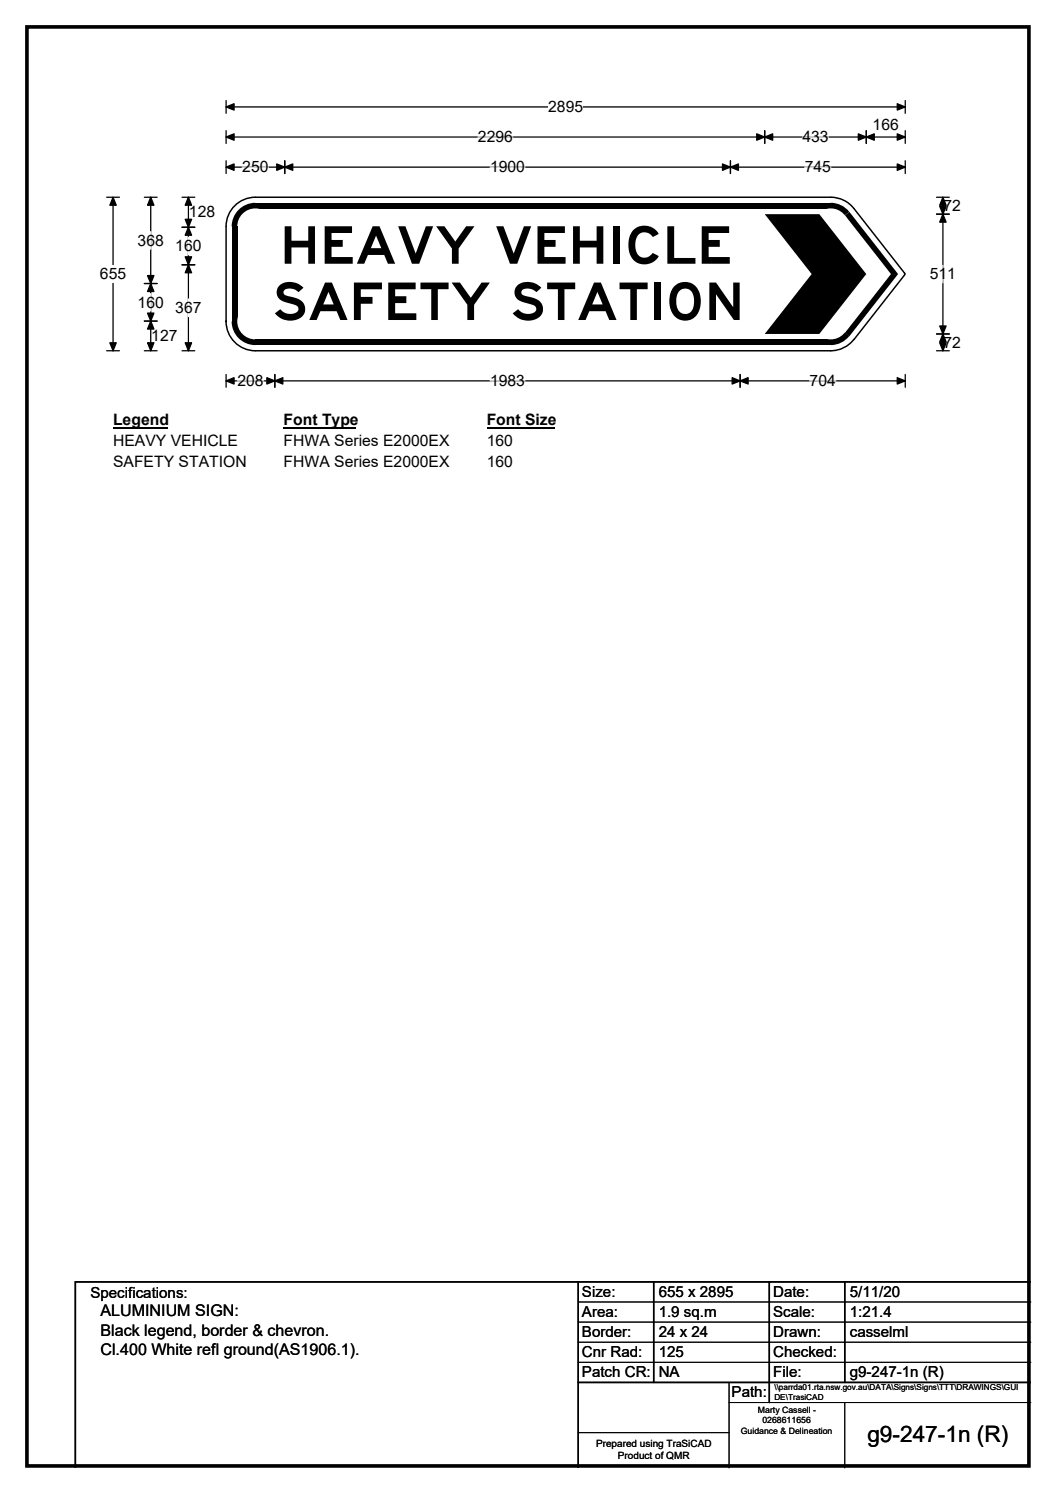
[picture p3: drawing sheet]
<svg xmlns="http://www.w3.org/2000/svg" width="210mm" height="297mm" viewBox="0 0 210 297" stroke-linecap="round" stroke-linejoin="round" font-family="sans-serif">
<path d="M5.4 5.4h199.2v286.3h-199.2z" fill="none" stroke="#000" stroke-width=".72"/>
<path d="M45 21.3h135M45 20v2.5M180 20v2.5" fill="none" stroke="#000" stroke-width=".25"/>
<path d="M45 21.3l1.5-.7v1.3zM178.4 20.6l1.6 .7-1.6 .6z" fill="#000" stroke="#000" stroke-width=".25"/>
<path d="M109 19.5h7v3.5h-7z" fill="#fff"/>
<g fill="none" stroke="#000" stroke-width=".25">
<path d="M21.2 39.2h2.5M22.5 39.2v30.6M45 27.3h135M45 26v2.5M45 32v2.5M45 33.3h135M56.6 32v2.5M145.2 32v2.5M152.1 26v2.5M172.3 26v2.5M180 26v2.5M180 32v2.5"/>
<path d="M21.2 69.8h2.5M45 74.5v2.5M45 75.8h135M54.7 74.5v2.5M147.2 74.5v2.5M180 74.5v2.5"/>
</g>
<g fill="#000" stroke="#000" stroke-width=".25">
<path d="M22.5 39.2l.6 1.6h-1.3zM45 27.3l1.5-.7v1.3zM45 33.3l1.5-.7v1.3zM56.6 33.3l1.6-.7v1.3zM55 32.6l1.6 .7-1.6 .6zM143.7 32.6l1.5 .7-1.5 .6zM145.2 33.3l1.6-.7v1.3zM152.1 27.3l1.5-.7v1.3zM150.5 26.6l1.6 .7-1.6 .6zM170.7 26.6l1.6 .7-1.6 .6zM172.3 27.3l1.5-.7v1.3zM178.4 26.6l1.6 .7-1.6 .6z"/>
<path d="M178.4 32.6l1.6 .7-1.6 .6zM21.8 68.2h1.3l-.6 1.6zM45 75.8l1.5-.7v1.3zM54.7 75.8l1.5-.7v1.3zM53.1 75.1l1.6 .7-1.6 .6zM145.6 75.1l1.6 .7-1.6 .6zM147.2 75.8l1.6-.7v1.3zM178.4 75.1l1.6 .7-1.6 .6z"/>
</g>
<path d="M48.2 33.3h5.2M95 27.3h7M97.5 33.3h6.9M159.6 27.3h5.2M160 33.3h5.2M47.2 75.8h5.2M97.5 75.8h6.9M161 75.8h5.2" fill="none" stroke="#fff" stroke-width=".25"/>
<path d="M19.9 52.8h5.2v3.5h-5.2z" fill="#fff"/>
<g fill="none" stroke="#000" stroke-width=".25">
<path d="M28.7 39.2h2.5M30 39.2v30.6M36.2 39.2h2.5M37.5 39.2v30.6M186.2 39.2h2.6M187.5 39.2v30.6M28.7 56.4h2.5M36.2 45.2h2.5M36.2 52.7h2.5M186.2 42.6h2.6M28.7 63.9h2.5M28.7 69.8h2.5"/>
<path d="M36.2 69.8h2.5M186.2 69.8h2.6M186.2 66.4h2.6"/>
</g>
<g fill="#000" stroke="#000" stroke-width=".25">
<path d="M30 39.2l.6 1.6h-1.3zM37.5 39.2l.6 1.6h-1.3zM187.5 39.2l.6 1.6h-1.2zM30 56.4l.6 1.6h-1.3zM29.3 54.8h1.3l-.6 1.6zM37.5 45.2l.6 1.6h-1.3zM36.8 51.1h1.3l-.6 1.6zM36.8 43.6h1.3l-.6 1.6zM37.5 52.7l.6 1.6h-1.3zM187.5 42.6l.6 1.6h-1.2zM186.9 41h1.2l-.6 1.6zM29.3 62.3h1.3l-.6 1.6z"/>
<path d="M30 63.9l.6 1.6h-1.3zM29.3 68.2h1.3l-.6 1.6zM36.8 68.2h1.3l-.6 1.6zM186.9 64.9h1.2l-.6 1.5zM187.5 66.4l.6 1.6h-1.2zM186.9 68.2h1.2l-.6 1.6z"/>
</g>
<path d="M30 46.1v3.5M30 58.4v3.5M37.5 47.2v3.5M37.5 59.5v3.5M187.5 52.8v3.5" fill="none" stroke="#fff" stroke-width=".25"/>
<path d="M22.5 81.8h10.7v3.5h-10.7z" fill="#fff"/>
<path d="M22.5 85.1h10.7" fill="none" stroke="#000" stroke-width=".32"/>
<path d="M56.4 81.8h14.4v3.5h-14.4z" fill="#fff"/>
<path d="M56.4 85.1h14.4" fill="none" stroke="#000" stroke-width=".32"/>
<path d="M96.8 81.8h13.4v3.5h-13.4z" fill="#fff"/>
<path d="M96.8 85.1h13.4" fill="none" stroke="#000" stroke-width=".32"/>
<g fill="#fff">
<path d="M22.5 86h24.7v3.5h-24.7z"/>
<path d="M56.4 86h32.9v3.5h-32.9z"/>
<path d="M96.8 86h5.2v3.5h-5.2z"/>
<path d="M22.5 90.1h26.4v3.5h-26.4z"/>
<path d="M56.4 90.1h32.9v3.5h-32.9z"/>
<path d="M96.8 90.1h5.2v3.5h-5.2z"/>
</g>
<g fill="#fff">
<path d="M45 45.1l5.8-5.9h114.4l4.6 2.3 10.1 12.9v.3l-10.1 12.9-4.6 2.2h-114.4l-5.8-5.8z" fill-rule="evenodd"/>
<circle cx="50.8" cy="45.1" r="5.8"/>
<circle cx="50.8" cy="63.9" r="5.8"/>
<circle cx="165.2" cy="63.9" r="5.8"/>
<circle cx="179.7" cy="54.5" r=".23"/>
<circle cx="165.2" cy="45.1" r="5.8"/>
</g>
<g fill="#000">
<path d="M50.7 40.4h114.5v1.1h-114.5z" fill-rule="evenodd"/>
<path d="M47.2 42a4.7 4.7 0 0 1 3.6-1.7v4.8l-4.7-.1a4.7 4.7 0 0 1 1.1-3z" fill-rule="evenodd"/>
</g>
<circle cx="50.8" cy="45.1" r="3.6" fill="#fff"/>
<g fill="#000">
<path d="M46.1 45h1.1v19h-1.1z" fill-rule="evenodd"/>
<path d="M46.1 63.9h4.7v4.8a4.7 4.7 0 0 1-4.7-4.8z" fill-rule="evenodd"/>
</g>
<circle cx="50.8" cy="63.9" r="3.6" fill="#fff"/>
<g fill="#000">
<path d="M165.2 63.9l3.7 2.9a4.7 4.7 0 0 1-3.7 1.9z" fill-rule="evenodd"/>
<path d="M50.7 67.6h114.5v1.1h-114.5z" fill-rule="evenodd"/>
</g>
<circle cx="165.2" cy="63.9" r="3.6" fill="#fff"/>
<g fill="#000">
<path d="M168 42.8l.9-.7 9.7 12.4h-1.4zM177.2 54.5h1.4l-9.7 12.4-.9-.7z"/>
<path d="M165.2 40.3a4.7 4.7 0 0 1 3.7 1.8l-3.7 3z" fill-rule="evenodd"/>
</g>
<circle cx="165.2" cy="45.1" r="3.6" fill="#fff"/>
<path d="M45 45.1v18.9M169.8 41.5a5.8 5.8 0 0 0-4.6-2.3h-114.4a5.8 5.8 0 0 0-5.8 5.8M169.8 41.5l10.1 12.9M179.9 54.4v.3M179.9 54.7l-10.1 12.9M45 63.9a5.8 5.8 0 0 0 5.8 5.9h114.4a5.8 5.8 0 0 0 4.6-2.3M115 255v37M130 255v20M153 255v24M168 255v20M205 255h-190v37M115 275h90" fill="none" stroke="#000" stroke-width=".3"/>
<path d="M152.1 42.6h10.8l9.4 11.9-9.4 11.9h-10.8l9.3-11.9z" fill-rule="evenodd" fill="#000"/>
<path d="M115 259h90M115 263h90M115 267h90M115 271h90M145 279h60M145 275v17M168 279v13M115 285h30" fill="none" stroke="#000" stroke-width=".2"/>
<g font-size="10.4">
<text x="55.6" y="52.5">HEAVY VEHICLE</text>
<text x="54.1" y="63.7">SAFETY STATION</text>
</g>
<text font-size="4.5" x="172.5" y="286.9">g9-247-1n (R)</text>
<g font-size="3.2">
<text x="20" y="261.9">ALUMINIUM SIGN:</text>
<text x="20" y="265.7">Black legend, border &amp; chevron.</text>
<text x="20" y="269.6">Cl.400 White refl ground(AS1906.1).</text>
</g>
<g font-size="3.1">
<text x="109" y="22.3">2895</text>
<text x="95" y="28.3">2296</text>
<text x="159.6" y="28.3">433</text>
<text x="173.5" y="25.9">166</text>
<text x="48.2" y="34.3">250</text>
<text x="97.5" y="34.3">1900</text>
<text x="160" y="34.3">745</text>
<text x="187.6" y="42">72</text>
<text x="37.6" y="43.3">128</text>
<text x="27.4" y="48.9">368</text>
<text x="34.9" y="50">160</text>
<text x="19.9" y="55.6">655</text>
<text x="184.9" y="55.6">511</text>
<text x="27.4" y="61.2">160</text>
<text x="34.9" y="62.3">367</text>
<text x="30.1" y="67.9">127</text>
<text x="187.6" y="69.2">72</text>
<text x="47.2" y="76.8">208</text>
<text x="97.5" y="76.8">1983</text>
<text x="161" y="76.8">704</text>
<text x="22.5" y="84.6">Legend</text>
<text x="22.5" y="88.8">HEAVY VEHICLE</text>
<text x="56.4" y="84.6">Font Type</text>
<text x="56.4" y="88.8">FHWA Series E2000EX</text>
<text x="96.8" y="84.6">Font Size</text>
<text x="96.8" y="88.8">160</text>
<text x="22.5" y="92.9">SAFETY STATION</text>
<text x="56.4" y="92.9">FHWA Series E2000EX</text>
<text x="96.8" y="92.9">160</text>
</g>
<g font-size="3">
<text x="115.7" y="258">Size:</text>
<text x="131" y="258">655 x 2895</text>
<text x="153.7" y="258">Date:</text>
<text x="169" y="258">5/11/20</text>
<text x="18" y="258.2">Specifications:</text>
<text x="115.7" y="262">Area:</text>
<text x="131" y="262">1.9 sq.m</text>
<text x="153.7" y="262">Scale:</text>
<text x="169" y="262">1:21.4</text>
<text x="115.7" y="266">Border:</text>
<text x="115.7" y="270">Cnr Rad:</text>
<text x="131" y="266">24 x 24</text>
<text x="131" y="270">125</text>
<text x="153.7" y="266">Drawn:</text>
<text x="153.7" y="270">Checked:</text>
<text x="169" y="266">casselml</text>
<text x="115.7" y="274">Patch CR:</text>
<text x="131" y="274">NA</text>
<text x="153.7" y="274">File:</text>
<text x="169" y="274">g9-247-1n (R)</text>
<text x="145.5" y="278">Path:</text>
</g>
<g font-size="2">
<text x="118.5" y="287.8">Prepared using TraSiCAD</text>
<text x="122.9" y="290.2">Product of QMR</text>
</g>
<g font-size="1.7">
<text x="150.7" y="281.1">Marty Cassell -</text>
<text x="147.3" y="285.2">Guidance &amp; Delineation</text>
<text x="151.6" y="283.1">0268611656</text>
</g>
<g font-size="1.6">
<text x="154" y="276.6">\\parrda01.rta.nsw.gov.au\DATA\Signs\Signs\TTT\DRAWINGS\GUI</text>
<text x="154" y="278.5">DE\TrasiCAD</text>
</g>
</svg>
